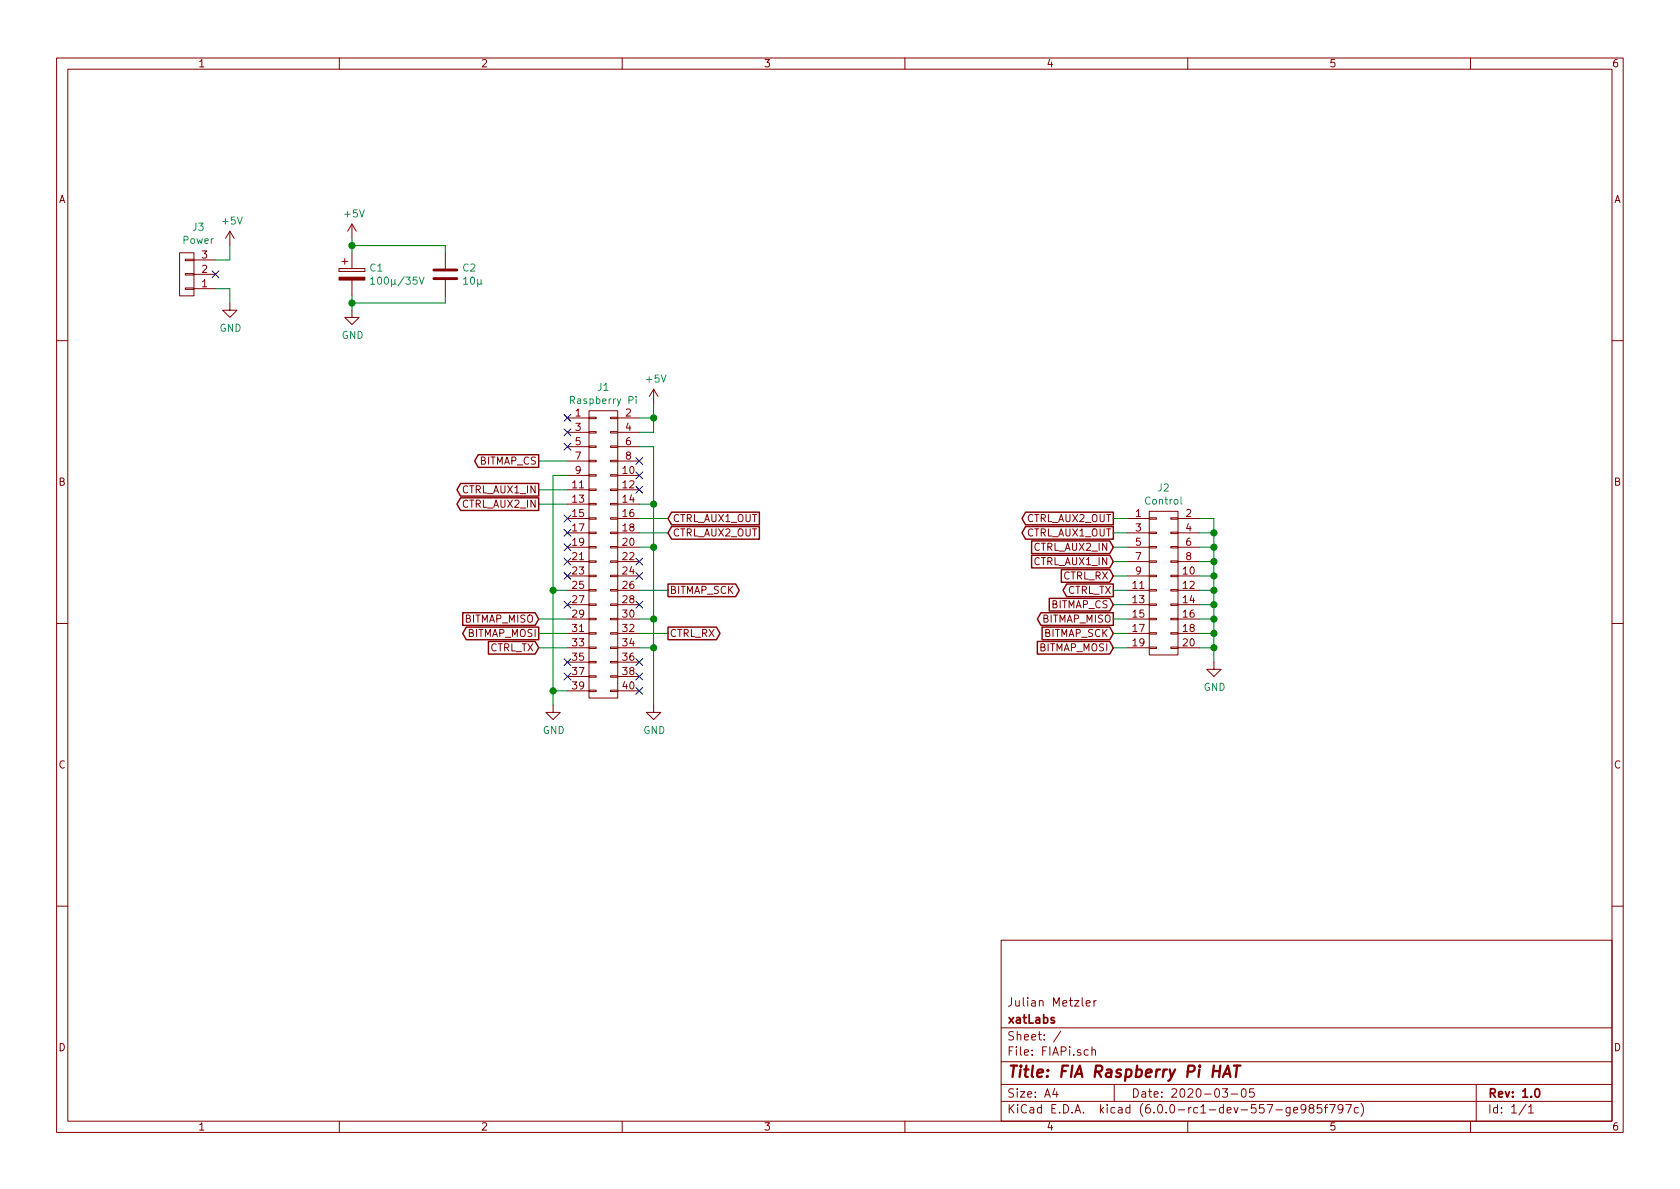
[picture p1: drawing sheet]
EESchema Schematic File Version 4
EELAYER 26 0
EELAYER END
$Descr A4 11693 8268
encoding utf-8
Sheet 1 1
Title "FIA Raspberry Pi HAT"
Date "2020-03-05"
Rev "1.0"
Comp "xatLabs"
Comment1 "Julian Metzler"
Comment2 ""
Comment3 ""
Comment4 ""
$EndDescr
$Comp
L conn:CONN_02X20 J1
U 1 1
P 4200 3850
F 0 "J1" H 4200 5015 50  0000 C CNN
F 1 "Raspberry Pi" H 4200 4924 50  0000 C CNN
F 2 "Socket_Strips:Socket_Strip_Straight_2x20" H 4200 2900 50  0001 C CNN
F 3 "" H 4200 2900 50  0000 C CNN
	1    4200 3850
	1    0    0    -1  
$EndComp
$Comp
L conn:CONN_02X10 J2
U 1 1
P 8100 4050
F 0 "J2" H 8100 4715 50  0000 C CNN
F 1 "Control" H 8100 4624 50  0000 C CNN
F 2 "Connectors:IDC_Header_Straight_20pins" H 8100 2850 50  0001 C CNN
F 3 "" H 8100 2850 50  0000 C CNN
	1    8100 4050
	1    0    0    -1  
$EndComp
Wire Wire Line
	8350 3600 8450 3600
Wire Wire Line
	8450 3600 8450 3700
Wire Wire Line
	8350 3700 8450 3700
Connection ~ 8450 3700
Wire Wire Line
	8450 3700 8450 3800
Wire Wire Line
	8350 3800 8450 3800
Connection ~ 8450 3800
Wire Wire Line
	8450 3800 8450 3900
Wire Wire Line
	8350 3900 8450 3900
Connection ~ 8450 3900
Wire Wire Line
	8450 3900 8450 4000
Wire Wire Line
	8350 4000 8450 4000
Connection ~ 8450 4000
Wire Wire Line
	8450 4000 8450 4100
Wire Wire Line
	8350 4100 8450 4100
Connection ~ 8450 4100
Wire Wire Line
	8450 4100 8450 4200
Wire Wire Line
	8350 4200 8450 4200
Connection ~ 8450 4200
Wire Wire Line
	8450 4200 8450 4300
Wire Wire Line
	8350 4300 8450 4300
Connection ~ 8450 4300
Wire Wire Line
	8450 4300 8450 4400
Wire Wire Line
	8350 4400 8450 4400
Connection ~ 8450 4400
Wire Wire Line
	8450 4400 8450 4500
Wire Wire Line
	8350 4500 8450 4500
Connection ~ 8450 4500
Wire Wire Line
	8450 4500 8450 4600
$Comp
L power:GND #PWR07
U 1 1
P 8450 4600
F 0 "#PWR07" H 8450 4350 50  0001 C CNN
F 1 "GND" H 8455 4427 50  0000 C CNN
F 2 "" H 8450 4600 50  0001 C CNN
F 3 "" H 8450 4600 50  0001 C CNN
	1    8450 4600
	1    0    0    -1  
$EndComp
$Comp
L power:+5V #PWR03
U 1 1
P 4550 2800
F 0 "#PWR03" H 4550 2650 50  0001 C CNN
F 1 "+5V" H 4565 2973 50  0000 C CNN
F 2 "" H 4550 2800 50  0001 C CNN
F 3 "" H 4550 2800 50  0001 C CNN
	1    4550 2800
	1    0    0    -1  
$EndComp
Wire Wire Line
	4550 2800 4550 2900
Wire Wire Line
	4450 3000 4550 3000
Wire Wire Line
	4550 3000 4550 2900
Connection ~ 4550 2900
Wire Wire Line
	4550 2900 4450 2900
Wire Wire Line
	4450 3100 4550 3100
Wire Wire Line
	4550 3100 4550 3500
Wire Wire Line
	4450 3500 4550 3500
Connection ~ 4550 3500
Wire Wire Line
	4550 3500 4550 3800
Wire Wire Line
	4450 3800 4550 3800
Connection ~ 4550 3800
Wire Wire Line
	4550 3800 4550 4300
Wire Wire Line
	4450 4300 4550 4300
Connection ~ 4550 4300
Wire Wire Line
	4550 4300 4550 4500
Wire Wire Line
	4450 4500 4550 4500
Connection ~ 4550 4500
Wire Wire Line
	4550 4500 4550 4900
Wire Wire Line
	3950 3300 3850 3300
Wire Wire Line
	3850 3300 3850 4100
Wire Wire Line
	3950 4100 3850 4100
Connection ~ 3850 4100
Wire Wire Line
	3850 4100 3850 4800
Wire Wire Line
	3950 4800 3850 4800
Connection ~ 3850 4800
Wire Wire Line
	3850 4800 3850 4900
$Comp
L power:GND #PWR04
U 1 1
P 4550 4900
F 0 "#PWR04" H 4550 4650 50  0001 C CNN
F 1 "GND" H 4555 4727 50  0000 C CNN
F 2 "" H 4550 4900 50  0001 C CNN
F 3 "" H 4550 4900 50  0001 C CNN
	1    4550 4900
	1    0    0    -1  
$EndComp
$Comp
L power:GND #PWR02
U 1 1
P 3850 4900
F 0 "#PWR02" H 3850 4650 50  0001 C CNN
F 1 "GND" H 3855 4727 50  0000 C CNN
F 2 "" H 3850 4900 50  0001 C CNN
F 3 "" H 3850 4900 50  0001 C CNN
	1    3850 4900
	1    0    0    -1  
$EndComp
Text GLabel 3750 4400 0    50   Output ~ 0
BITMAP_MOSI
Text GLabel 3750 4300 0    50   Input ~ 0
BITMAP_MISO
Text GLabel 4650 4100 2    50   Output ~ 0
BITMAP_SCK
Text GLabel 3750 3200 0    50   Output ~ 0
BITMAP_CS
Wire Wire Line
	3750 4300 3950 4300
Wire Wire Line
	3750 4400 3950 4400
Wire Wire Line
	4450 4100 4650 4100
Text GLabel 4650 4400 2    50   Output ~ 0
CTRL_RX
Text GLabel 3750 4500 0    50   Input ~ 0
CTRL_TX
Wire Wire Line
	3750 4500 3950 4500
Wire Wire Line
	4450 4400 4650 4400
Wire Wire Line
	3750 3200 3950 3200
Text GLabel 4650 3600 2    50   Input ~ 0
CTRL_AUX1_OUT
Text GLabel 4650 3700 2    50   Input ~ 0
CTRL_AUX2_OUT
Text GLabel 3750 3500 0    50   Output ~ 0
CTRL_AUX2_IN
Text GLabel 3750 3400 0    50   Output ~ 0
CTRL_AUX1_IN
Wire Wire Line
	4450 3600 4650 3600
Wire Wire Line
	4650 3700 4450 3700
Wire Wire Line
	3750 3400 3950 3400
Wire Wire Line
	3750 3500 3950 3500
NoConn ~ 4450 3200
NoConn ~ 4450 3300
NoConn ~ 4450 3400
NoConn ~ 4450 3900
NoConn ~ 4450 4000
NoConn ~ 4450 4200
NoConn ~ 4450 4600
NoConn ~ 4450 4700
NoConn ~ 4450 4800
NoConn ~ 3950 4700
NoConn ~ 3950 4600
NoConn ~ 3950 4200
NoConn ~ 3950 4000
NoConn ~ 3950 3900
NoConn ~ 3950 3800
NoConn ~ 3950 3600
NoConn ~ 3950 3100
NoConn ~ 3950 3000
Text GLabel 7750 3700 0    50   Output ~ 0
CTRL_AUX1_OUT
Text GLabel 7750 3600 0    50   Output ~ 0
CTRL_AUX2_OUT
Text GLabel 7750 3800 0    50   Input ~ 0
CTRL_AUX2_IN
Text GLabel 7750 3900 0    50   Input ~ 0
CTRL_AUX1_IN
Text GLabel 7750 4000 0    50   Input ~ 0
CTRL_RX
Text GLabel 7750 4100 0    50   Output ~ 0
CTRL_TX
Text GLabel 7750 4200 0    50   Input ~ 0
BITMAP_CS
Text GLabel 7750 4300 0    50   Output ~ 0
BITMAP_MISO
Text GLabel 7750 4500 0    50   Input ~ 0
BITMAP_MOSI
Text GLabel 7750 4400 0    50   Input ~ 0
BITMAP_SCK
Wire Wire Line
	7750 3600 7850 3600
Wire Wire Line
	7850 3700 7750 3700
Wire Wire Line
	7750 3800 7850 3800
Wire Wire Line
	7850 3900 7750 3900
Wire Wire Line
	7750 4000 7850 4000
Wire Wire Line
	7850 4100 7750 4100
Wire Wire Line
	7750 4200 7850 4200
Wire Wire Line
	7850 4300 7750 4300
Wire Wire Line
	7750 4400 7850 4400
Wire Wire Line
	7850 4500 7750 4500
$Comp
L power:+5V #PWR05
U 1 1
P 2450 1650
F 0 "#PWR05" H 2450 1500 50  0001 C CNN
F 1 "+5V" H 2465 1823 50  0000 C CNN
F 2 "" H 2450 1650 50  0001 C CNN
F 3 "" H 2450 1650 50  0001 C CNN
	1    2450 1650
	1    0    0    -1  
$EndComp
$Comp
L power:GND #PWR06
U 1 1
P 2450 2150
F 0 "#PWR06" H 2450 1900 50  0001 C CNN
F 1 "GND" H 2455 1977 50  0000 C CNN
F 2 "" H 2450 2150 50  0001 C CNN
F 3 "" H 2450 2150 50  0001 C CNN
	1    2450 2150
	1    0    0    -1  
$EndComp
$Comp
L device:CP C1
U 1 1
P 2450 1900
F 0 "C1" H 2568 1946 50  0000 L CNN
F 1 "100µ/35V" H 2568 1855 50  0000 L CNN
F 2 "Capacitors_SMD:CP_Elec_6.3x7.7" H 2488 1750 50  0001 C CNN
F 3 "~" H 2450 1900 50  0001 C CNN
	1    2450 1900
	1    0    0    -1  
$EndComp
Wire Wire Line
	2450 1650 2450 1700
Wire Wire Line
	2450 2050 2450 2100
$Comp
L device:C C2
U 1 1
P 3100 1900
F 0 "C2" H 3215 1946 50  0000 L CNN
F 1 "10µ" H 3215 1855 50  0000 L CNN
F 2 "Capacitors_SMD:C_0805" H 3138 1750 50  0001 C CNN
F 3 "~" H 3100 1900 50  0001 C CNN
	1    3100 1900
	1    0    0    -1  
$EndComp
Wire Wire Line
	3100 1750 3100 1700
Wire Wire Line
	3100 1700 2450 1700
Connection ~ 2450 1700
Wire Wire Line
	2450 1700 2450 1750
Wire Wire Line
	2450 2100 3100 2100
Wire Wire Line
	3100 2100 3100 2050
Connection ~ 2450 2100
Wire Wire Line
	2450 2100 2450 2150
$Comp
L conn:CONN_01X03 J3
U 1 1
P 1300 1900
F 0 "J3" H 1219 1575 50  0000 C CNN
F 1 "Power" H 1219 1666 50  0000 C CNN
F 2 "custom:Connector_DEGSON_DG246-3.81_3pin" H 1300 1900 50  0001 C CNN
F 3 "" H 1300 1900 50  0000 C CNN
	1    1300 1900
	-1   0    0    1   
$EndComp
$Comp
L power:+5V #PWR08
U 1 1
P 1600 1700
F 0 "#PWR08" H 1600 1550 50  0001 C CNN
F 1 "+5V" H 1615 1873 50  0000 C CNN
F 2 "" H 1600 1700 50  0001 C CNN
F 3 "" H 1600 1700 50  0001 C CNN
	1    1600 1700
	1    0    0    -1  
$EndComp
Wire Wire Line
	1600 1700 1600 1800
Wire Wire Line
	1600 1800 1500 1800
$Comp
L power:GND #PWR09
U 1 1
P 1600 2100
F 0 "#PWR09" H 1600 1850 50  0001 C CNN
F 1 "GND" H 1605 1927 50  0000 C CNN
F 2 "" H 1600 2100 50  0001 C CNN
F 3 "" H 1600 2100 50  0001 C CNN
	1    1600 2100
	1    0    0    -1  
$EndComp
Wire Wire Line
	1600 2100 1600 2000
Wire Wire Line
	1600 2000 1500 2000
NoConn ~ 1500 1900
NoConn ~ 3950 2900
NoConn ~ 3950 3700
$EndSCHEMATC
